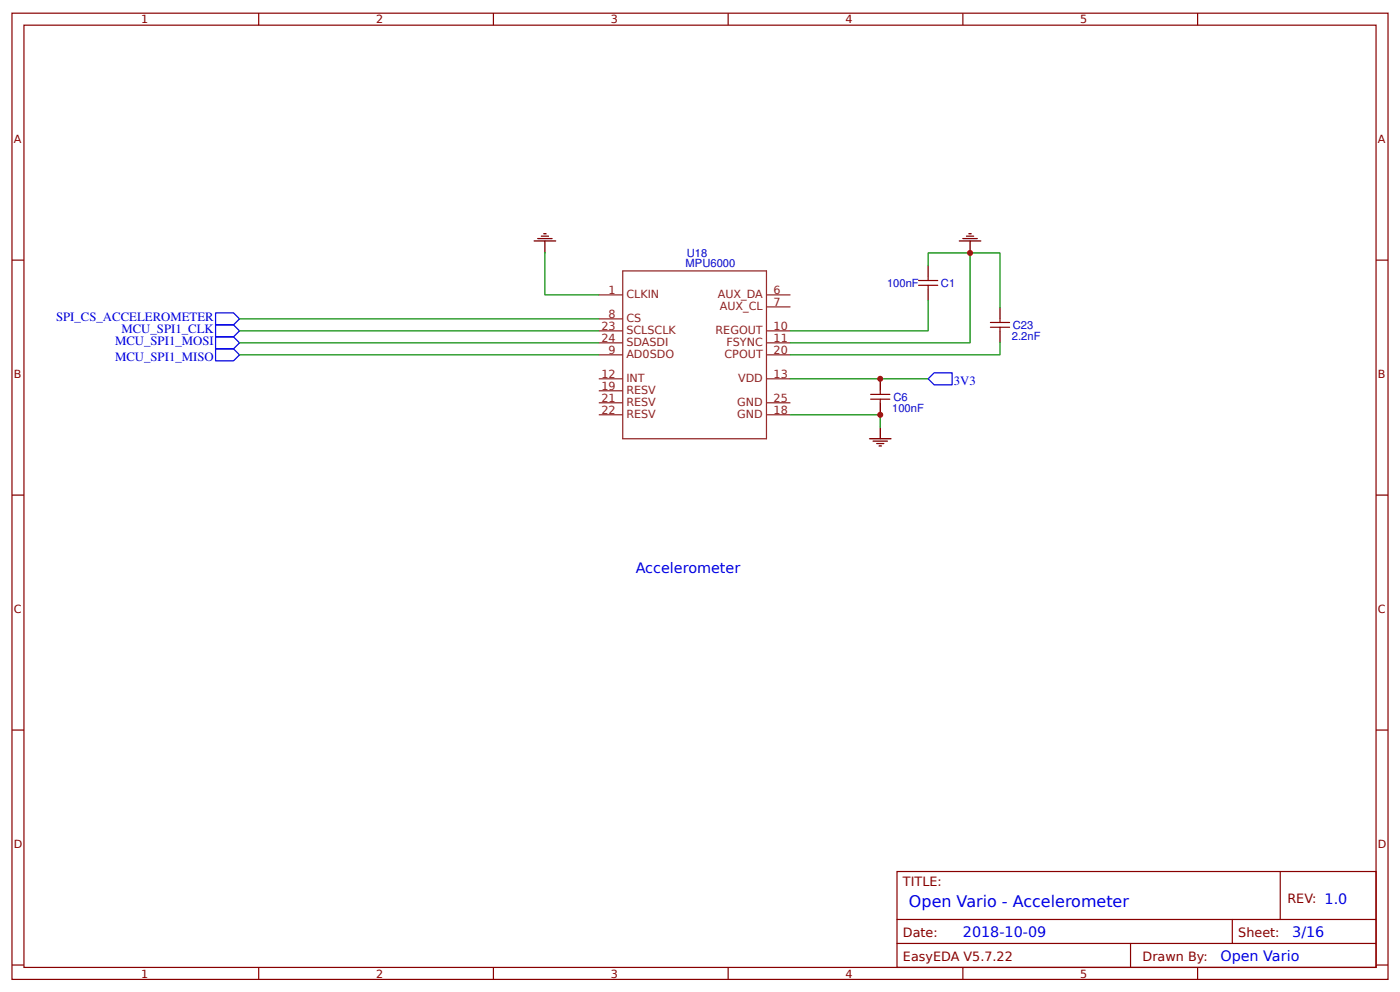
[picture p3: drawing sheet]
<svg xmlns="http://www.w3.org/2000/svg" width="309mm" height="219mm" viewBox="0 0 309 219" stroke-linecap="round" stroke-linejoin="round" font-family="sans-serif">
<g fill="none" stroke="#800" stroke-width=".26">
<path d="M2.6 2.9h304.1v213.3h-304.1zM5.3 5.6h298.7v207.9h-298.7zM57.1 2.9v2.7M109 2.9v2.7M160.9 2.9v2.7M212.7 2.9v2.7M264.6 2.9v2.7M2.6 57.4h2.7M304 57.4h2.7M202.9 61.9h4.3M202.9 63h4.3M205.1 61.1v.8"/>
<path d="M205.1 63v.8M218.8 71.2h4.2M218.8 72.2h4.2M220.9 70.4v.8M220.9 72.2v.8M192.4 88.1h4.2M192.4 87h4.2M194.5 86.3v.7M194.5 88.1v.8M2.6 109.3h2.7M304 109.3h2.7M2.6 161.1h2.7"/>
<path d="M304 161.1h2.7M198.2 192.4h105.8v21.1h-105.8zM282.8 192.4v10.5M2.6 213h2.7M57.1 213.5v2.7M109 213.5v2.7M160.9 213.5v2.7M198.2 202.9h105.8M198.2 208.2h105.8M212.7 213.5v2.7M249.8 208.2v5.3M264.6 213.5v2.7"/>
<path d="M272.3 202.9v5.3M304 213h2.7"/>
</g>
<path d="M47.6 74.3h4l1.3 1.4-1.3 1.3h-4zM47.6 71.7h4l1.3 1.3-1.3 1.3h-4zM47.6 77h4l1.3 1.3-1.3 1.3h-4zM47.6 69.1h4l1.3 1.3-1.3 1.3h-4zM206.4 82.3h3.9v2.6h-3.9l-1.3-1.3z" fill="none" stroke="#00f" stroke-width=".26"/>
<g fill="none" stroke="#000" stroke-width=".26">
<path d="M118 53.2h4.8M118.8 52.7h3.2M119.6 52.1h1.6M120.1 51.6h.5M120.4 53.2v2.6M205.1 58.5v2.6M211.9 53.2h4.8M212.7 52.7h3.2M213.5 52.1h1.6M214 51.6h.6M214.3 53.2v2.6M205.1 63.8v2.6"/>
<path d="M220.9 67.7v2.7M220.9 73v2.7M192.1 96.8h4.7M192.9 97.4h3.2M193.7 97.9h1.6M194.2 98.4h.5M194.5 83.6v2.7M194.5 88.9v2.6M194.5 94.2v2.6"/>
</g>
<path d="M120.4 55.8v9.3h11.9M205.1 58.5v-2.7h15.8v11.9M214.3 55.8v19.9h-39.7M52.9 70.4h79.4M52.9 78.3h79.4M52.9 73h79.4M52.9 75.7h79.4M205.1 66.4v6.6h-30.5M220.9 75.7v2.6h-46.3M174.6 91.5h19.9v2.7M174.6 83.6h30.5" fill="none" stroke="#080" stroke-width=".26"/>
<g fill="none" stroke="#8d2323" stroke-width=".26">
<path d="M137.6 59.8h31.7v37h-31.7zM132.3 65.1h5.3M132.3 70.4h5.3M132.3 78.3h5.3M132.3 73h5.3M132.3 75.7h5.3M169.3 65.1h5.3M169.3 67.7h5.3M169.3 78.3h5.3M169.3 73h5.3M169.3 75.7h5.3M132.3 83.6h5.3"/>
<path d="M132.3 91.5h5.3M132.3 86.3h5.3M132.3 88.9h5.3M169.3 83.6h5.3M169.3 91.5h5.3M169.3 88.9h5.3"/>
</g>
<g fill="#c00">
<circle cx="214.3" cy="55.8" r=".66"/>
<circle cx="194.5" cy="91.5" r=".66"/>
<circle cx="194.5" cy="83.6" r=".66"/>
</g>
<text font-size="3.5" fill="#00f" x="200.8" y="200.3">Open Vario - Accelerometer</text>
<g font-size="3.2" fill="#00f">
<text x="140.4" y="126.5">Accelerometer</text>
<text x="212.7" y="206.9">2018-10-09</text>
<text x="285.5" y="206.9">3/16</text>
<text x="269.6" y="212.2">Open Vario</text>
</g>
<g font-size="2.8" fill="#00f">
<text x="12.4" y="70.9">SPI_CS_ACCELEROMETER</text>
<text x="25.4" y="76.2">MCU_SPI1_MOSI</text>
<text x="26.8" y="73.6">MCU_SPI1_CLK</text>
<text x="25.4" y="79.6">MCU_SPI1_MISO</text>
<text x="210.7" y="84.9">3V3</text>
</g>
<g font-size="2.8" fill="#800">
<text x="199.5" y="195.5">TITLE:</text>
<text x="284.4" y="199.2">REV: 1.0</text>
<text x="199.5" y="206.9">Date:</text>
<text x="273.6" y="206.9">Sheet:</text>
<text x="199.5" y="212.2">EasyEDA V5.7.22</text>
<text x="252.4" y="212.2">Drawn By:</text>
</g>
<g font-size="2.5" fill="#800">
<text x="31.2" y="5.2">1</text>
<text x="83.1" y="5.2">2</text>
<text x="134.9" y="5.2">3</text>
<text x="186.8" y="5.2">4</text>
<text x="238.7" y="5.2">5</text>
<text x="3" y="31.5">A</text>
<text x="304.4" y="31.5">A</text>
<text x="3" y="83.3">B</text>
<text x="304.4" y="83.3">B</text>
<text x="3" y="135.2">C</text>
<text x="304.4" y="135.2">C</text>
<text x="3" y="187.1">D</text>
<text x="304.4" y="187.1">D</text>
<text x="31.2" y="215.8">1</text>
<text x="83.1" y="215.8">2</text>
<text x="134.9" y="215.8">3</text>
<text x="186.8" y="215.8">4</text>
<text x="238.7" y="215.8">5</text>
</g>
<g font-size="2.5" fill="#000080">
<text x="151.5" y="59">MPU6000</text>
<text x="151.7" y="56.6">U18</text>
<text x="196" y="63.4">100nF</text>
<text x="207.9" y="63.3">C1</text>
<text x="223.6" y="75">2.2nF</text>
<text x="223.8" y="72.6">C23</text>
<text x="197.4" y="88.5">C6</text>
<text x="197.1" y="90.9">100nF</text>
</g>
<g font-size="2.5" fill="#8d2323">
<text x="134.4" y="64.8">1</text>
<text x="138.4" y="65.9">CLKIN</text>
<text x="158.6" y="65.9">AUX_DA</text>
<text x="170.9" y="64.8">6</text>
<text x="134.4" y="70.1">8</text>
<text x="138.4" y="71.2">CS</text>
<text x="159" y="68.5">AUX_CL</text>
<text x="170.9" y="67.5">7</text>
<text x="132.9" y="72.8">23</text>
<text x="132.9" y="75.4">24</text>
<text x="138.4" y="73.8">SCLSCLK</text>
<text x="138.4" y="76.5">SDASDI</text>
<text x="158.1" y="73.8">REGOUT</text>
<text x="160.5" y="76.5">FSYNC</text>
<text x="170.9" y="72.8">10</text>
<text x="170.9" y="75.4">11</text>
<text x="132.9" y="83.3">12</text>
<text x="134.4" y="78.1">9</text>
<text x="138.4" y="79.1">AD0SDO</text>
<text x="160.1" y="79.1">CPOUT</text>
<text x="170.9" y="83.3">13</text>
<text x="170.9" y="78.1">20</text>
<text x="132.9" y="86">19</text>
<text x="132.9" y="88.6">21</text>
<text x="138.4" y="84.4">INT</text>
<text x="138.4" y="87">RESV</text>
<text x="138.4" y="89.7">RESV</text>
<text x="162.9" y="89.7">GND</text>
<text x="163.1" y="84.4">VDD</text>
<text x="170.9" y="88.6">25</text>
<text x="132.9" y="91.3">22</text>
<text x="138.4" y="92.3">RESV</text>
<text x="162.9" y="92.3">GND</text>
<text x="170.9" y="91.3">18</text>
</g>
</svg>
